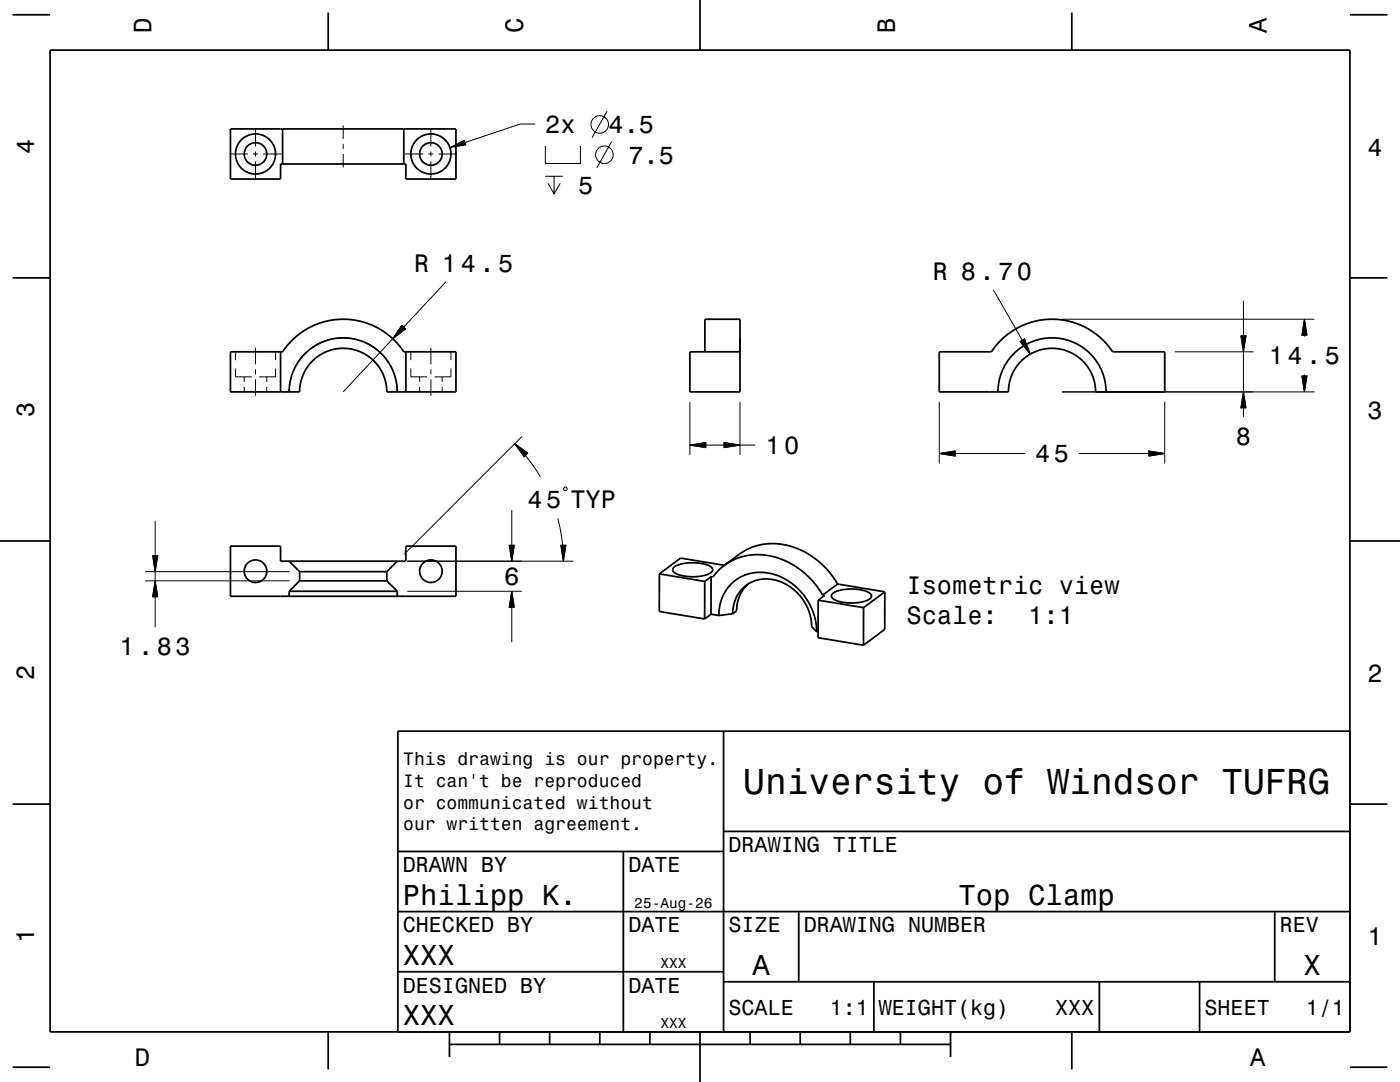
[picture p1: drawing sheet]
<svg xmlns="http://www.w3.org/2000/svg" width="279mm" height="216mm" viewBox="0 0 279 216" stroke-linecap="round" stroke-linejoin="round" font-family="sans-serif">
<g fill="none" stroke="#000" stroke-width=".2">
<path d="M45.8 30.7h3.7M50.5 30.7h1M51 25.5v3.7M51 30.2v1M51 32.2v3.7M52.5 30.7h3.7M68.5 25v2.7M68.5 28.7v1M68.5 30.7v2.7M80.8 30.7h3.7M85.5 30.7h1M86 25.5v3.7"/>
<path d="M86 30.2v1M86 32.2v3.7M87.5 30.7h3.7M106.8 24.7h-3l-11 3.7M108.8 29.1v3.5h7v-3.5M108.8 35.2h3.5M109.4 36.6l1.2 2.1 1.2-2.1M110.6 35.2v3.5M121.1 22.2l-2.9 5.3M122.1 28.3l-3 5.2M89 56.2l-8.4 9.1M198.2 57.8l5.8 10.1"/>
<path d="M47 70.2v1.7M47 73.5v1.7h3.2M48.7 75.2v1M48.7 77.2v1M51 69.4v3.3M51 73.7v1M51 75.7v3.3M53.2 75.2v1M53.2 77.2v1M55 73.5v1.7h-3.3M55 70.2v1.7M58.1 75.4l-.4 2.8"/>
<path d="M60.8 70.6a10.9 10.9 0 0 0-2.2 3.3M65.5 67.8a10.8 10.8 0 0 0-3.6 1.8M66.9 67.5a10.8 10.8 0 0 1 4 .2M72.3 68.1a10.8 10.8 0 0 1 3.4 2.1M76.8 71.3a10.7 10.7 0 0 1 1.9 3.5M78.4 67.6l-9.9 10.6M79.1 76.2l.2 2M80.2 64.9l.7 .7-2.5 2zM82 73.5v1.7h3.2M82 70.2v1.7M83.7 75.2v1M83.7 77.2v1"/>
<path d="M86 69.4v3.3M86 73.7v1M86 75.7v3.3M88.2 75.2v1M88.2 77.2v1M90 73.5v1.7h-3.3M90 70.2v1.7M203.6 68.2l.9-.5 1.1 3zM211.9 78.2h50.4M211.9 63.7h50.4M234.4 70.2h15.8M247.7 67h1l-.5 3.2z"/>
<path d="M248.2 78.2l.5 3.2h-1zM248.2 60v7M248.2 70.2v8M259.8 75h1l-.5 3.2zM260.3 63.7l.5 3.2h-1zM260.3 66.9v.3M260.3 74.7v.3M102.7 88.5l2.6 1.9-.7 .7zM104.1 87.1l-23.4 23.5M104.9 90.9l1.5 2 1.4 2.3M112.7 97.2h.2l.3 .2v.3l-.3 .2h-.2l-.2-.2v-.3zM137.7 88.8l3.2-.5v1z"/>
<path d="M137.7 80.2v10.6M140.9 88.8h3.6M144.5 88.3l3.2 .5-3.2 .5zM147.7 80.2v10.6M147.7 88.8h3M187.4 90.5l3.2-.5v1zM187.4 80.2v12.3M190.6 90.5h13.9M215.4 90.5h13.9M229.3 90l3.1 .5-3.1 .5zM232.4 80.2v12.3M248.2 81.4v1.8"/>
<path d="M29 115.9h28.8M29 114.1h28.8M30.5 110.9h1l-.5 3.2zM31 115.9l.5 3.2h-1zM31 103.9v7M31 114.1v1.8M31 119.1v6.1M81.3 118h22.8M81.3 112h33.1M101.6 108.8h1l-.5 3.2zM102.1 118l.5 3.2h-1zM102.1 101.8v7"/>
<path d="M111.3 103.4l.6 2.7 .4 2.7M111.9 108.8h1l-.5 3.2zM102.1 121.2v6.9"/>
<circle cx="119.7" cy="24.8" r="1.75"/>
<circle cx="120.6" cy="30.9" r="1.75"/>
</g>
<g fill="none" stroke="#000" stroke-width=".35">
<path d="M2.5 2.9h7.5M10 10h259.4v195.9h-259.4zM65.5 2.5v7.5M139.7 0v10M213.9 2.5v7.5M269.4 2.9h7.5M46 25.7h45v10h-10v-3h-25v3h-10zM56.4 25.7v7M80.6 25.7v7M2.5 55.4h7.5M269.4 55.4h7.5M46 70.2h10.4l1.1-1.5 1.2-1.2 1.4-1.1 1.5-1 1.6-.7 1.6-.5 2-.4 1.7-.1 1.8 .1 1.7 .3 1.7 .6 1.6 .7 1.7 1 1.3 1.1 1.4 1.5 .9 1.2h10.4v8h-13.8a8.7 8.7 0 0 0-8.7-8.7 8.7 8.7 0 0 0-8.7 8.7h-13.8z"/>
<path d="M56 70.2v8M57.7 78.2a10.8 10.8 0 0 1 10.8-10.8 10.8 10.8 0 0 1 10.8 10.8M81 70.2v8M140.7 70.2v-6.5h7v14.5h-10v-8h10M187.4 70.2h10.5l1.1-1.5 1.2-1.2 1.4-1.1 1.4-1 1.6-.7 1.7-.5 2-.4 1.7-.1 1.7 .1 1.8 .3 1.6 .6 1.6 .7 1.7 1 1.4 1.1 1.4 1.5 .8 1.2h10.4v8h-13.7a8.7 8.7 0 0 0-8.7-8.7 8.7 8.7 0 0 0-8.8 8.7h-13.8zM199.2 78.2a10.8 10.8 0 0 1 10.8-10.8 10.8 10.8 0 0 1 10.7 10.8M0 107.9h10M46 109h10v3h25v-3h10v10h-45zM57.7 118v1M57.7 118h21.6M57.7 112l2.1 2.1M59.8 115.9h17.4"/>
<path d="M59.8 115.9l-2.1 2.1M59.8 114.1h17.4M59.8 114.1v1.8M77.2 115.9l2.1 2.1M77.2 114.1v1.8M79.3 118v1M79.3 112l-2.1 2.1M131.6 114.5v7.5l9 1.5M131.6 114.5l9 1.5M134.4 113.2a8.2 8.2 0 0 1 6.6-.5 1.17 1.17 0 0 1 1.2 1.2 4.6 4.6 0 0 1-3.7 1.2 5.5 5.5 0 0 1-4.2-1.2l-.1-.3zM140.6 116v7.5M141.9 115.1v7.5"/>
<path d="M141.9 115.1l-1.3 .9M144.6 112.8l-8.8-1.4-4.2 3.1M144.6 112.8l2.5-1.9a12.5 12.5 0 0 1 15.1 .2l1.7 1.3 1.1 1.2 2.2 2.9M144.6 112.8l2.4-1.3 2.7-.7 2.7-.1 2.7 .6 2.4 1 2.7 1.7 2.3 2.3 1.7 2.4M144.6 112.8l-1.2 1-1.1 1.3h-.4M149.3 116.5a7.1 7.1 0 0 0-2.3 5.4l-.8 .6M163.3 119.8l9 1.4M163.3 119.8v7.5l9 1.4M164.2 118.7l.4 .1-1.3 1M166.1 118.5a8.2 8.2 0 0 1 6.6-.6 1.17 1.17 0 0 1 1.2 1.2 4.6 4.6 0 0 1-3.8 1.2 5.5 5.5 0 0 1-4.1-1.1l-.1-.4zM167.2 116.5l-3 2.2M167.2 116.5l9.4 1.6"/>
<path d="M176.6 118.1v7.5l-4.3 3.1M176.6 118.1l-4.3 3.1M269.4 107.9h10M141.9 122.6l1.6 .2M141.9 122.6l-1.3 .9M143.5 122.8a8.3 8.3 0 0 1 11.9-7.9 12.3 12.3 0 0 1 7.6 11.1M146.2 122.5a6.8 6.8 0 0 1 10.1-6.2 9.9 9.9 0 0 1 5.7 8.8l1 .9M146.2 122.5l-2.7 .3M163 126l.3 .1M172.3 121.2v7.5M144.4 145.9v60M269.4 145.9h-190v60"/>
<path d="M2.5 160.5h7.5M79.4 169.9h65M124.4 169.9v36M144.4 165.9h125M269.4 160.5h7.5M79.4 193.9h65M79.4 181.9h190M144.4 195.9h125M159.4 181.9v14M174.4 195.9v10M219.4 195.9v10M239.4 195.9v10"/>
<path d="M254.4 181.9v14M2.5 213h7.5M65.5 205.9v7.5M89.7 208.4h100M89.7 205.9v5M99.7 205.9v2.5M109.7 205.9v2.5M119.7 205.9v2.5M129.7 205.9v2.5M139.7 205.9v10M149.7 205.9v2.5M159.7 205.9v2.5"/>
<path d="M169.7 205.9v2.5M179.7 205.9v2.5M189.7 205.9v5M213.9 205.9v7.5M269.4 213h7.5"/>
<circle cx="51" cy="30.7" r="2.25"/>
<circle cx="51" cy="30.7" r="4"/>
<circle cx="86" cy="30.7" r="2.25"/>
<circle cx="86" cy="30.7" r="4"/>
<circle cx="51" cy="114" r="2.25"/>
<circle cx="86" cy="114" r="2.25"/>
</g>
<g fill="#000" stroke="#000" stroke-width=".2">
<path d="M89.8 29.5l2.8-1.5 .4 .9z" fill-rule="evenodd"/>
<path d="M80.2 64.9l.7 .7-2.5 2z" fill-rule="evenodd"/>
<path d="M203.6 68.2l.9-.5 1.1 3z" fill-rule="evenodd"/>
<path d="M247.7 67h1l-.5 3.2z" fill-rule="evenodd"/>
<path d="M259.8 75h1l-.5 3.2z" fill-rule="evenodd"/>
<path d="M260.3 63.7l.5 3.2h-1z" fill-rule="evenodd"/>
<path d="M102.7 88.5l2.6 1.9-.7 .7z" fill-rule="evenodd"/>
<path d="M137.7 88.8l3.2-.5v1z" fill-rule="evenodd"/>
<path d="M144.5 88.3l3.2 .5-3.2 .5z" fill-rule="evenodd"/>
<path d="M187.4 90.5l3.2-.5v1z" fill-rule="evenodd"/>
<path d="M229.3 90l3.1 .5-3.1 .5z" fill-rule="evenodd"/>
<path d="M248.2 78.2l.5 3.2h-1z" fill-rule="evenodd"/>
<path d="M30.5 110.9h1l-.5 3.2z" fill-rule="evenodd"/>
<path d="M31 115.9l.5 3.2h-1z" fill-rule="evenodd"/>
<path d="M101.6 108.8h1l-.5 3.2z" fill-rule="evenodd"/>
<path d="M111.9 108.8h1l-.5 3.2z" fill-rule="evenodd"/>
<path d="M102.1 118l.5 3.2h-1z" fill-rule="evenodd"/>
</g>
<text font-size="7.2" x="148.3" y="158.5">University of Windsor TUFRG</text>
<g font-size="5.8">
<text x="80.4" y="180.5">Philipp K.</text>
<text x="191.3" y="180.5">Top Clamp</text>
<text x="80.4" y="192.5">XXX</text>
<text x="150.2" y="194.5">A</text>
<text x="260.2" y="194.5">X</text>
<text x="80.4" y="204.5">XXX</text>
</g>
<g font-size="5">
<text x="30.2" y="6.5" transform="rotate(-90 30.2 6.5)">D</text>
<text x="104.4" y="6.5" transform="rotate(-90 104.4 6.5)">C</text>
<text x="178.6" y="6.5" transform="rotate(-90 178.6 6.5)">B</text>
<text x="252.8" y="6.5" transform="rotate(-90 252.8 6.5)">A</text>
<text x="108.8" y="26.6">2x</text>
<text x="121.4" y="26.6">4.5</text>
<text x="6.8" y="30.7" transform="rotate(-90 6.8 30.7)">4</text>
<text x="125.4" y="32.6">7.5</text>
<text x="272.9" y="31">4</text>
<text x="115.4" y="38.7">5</text>
<text x="82.6" y="54.2">R 14.5</text>
<text x="186.2" y="55.8">R 8.70</text>
<text x="253.2" y="72.7">14.5</text>
<text x="6.8" y="83.2" transform="rotate(-90 6.8 83.2)">3</text>
<text x="272.9" y="83.5">3</text>
<text x="246.6" y="88.7">8</text>
<text x="152.8" y="90.6">10</text>
<text x="206.6" y="92.2">45</text>
<text x="105.2" y="101.4">45 TYP</text>
<text x="100.6" y="116.7">6</text>
<text x="180.9" y="118.4">Isometric view</text>
<text x="180.9" y="124.5">Scale:</text>
<text x="205.2" y="124.5">1:1</text>
<text x="23.8" y="130.7">1.83</text>
<text x="6.8" y="135.7" transform="rotate(-90 6.8 135.7)">2</text>
<text x="272.9" y="136">2</text>
<text x="6.8" y="188.2" transform="rotate(-90 6.8 188.2)">1</text>
<text x="272.9" y="188.5">1</text>
<text x="26.9" y="212.7">D</text>
<text x="249.5" y="212.7">A</text>
</g>
<g font-size="4.3">
<text x="145.4" y="170.1">DRAWING TITLE</text>
<text x="80.4" y="174.1">DRAWN BY</text>
<text x="125.4" y="174.1">DATE</text>
<text x="80.4" y="186.1">CHECKED BY</text>
<text x="125.4" y="186.1">DATE</text>
<text x="145.4" y="186.1">SIZE</text>
<text x="160.4" y="186.1">DRAWING NUMBER</text>
<text x="255.4" y="186.1">REV</text>
<text x="80.4" y="198.1">DESIGNED BY</text>
<text x="125.4" y="198.1">DATE</text>
<text x="145.4" y="202.5">SCALE</text>
<text x="165.6" y="202.5">1:1</text>
<text x="175.4" y="202.5">WEIGHT(kg)</text>
<text x="210.6" y="202.5">XXX</text>
<text x="240.4" y="202.5">SHEET</text>
<text x="260.6" y="202.5">1/1</text>
</g>
<g font-size="3.6">
<text x="80.5" y="152.7">This drawing is our property.</text>
<text x="80.5" y="157">It can't be reproduced</text>
<text x="80.5" y="161.4">or communicated without</text>
<text x="80.5" y="165.7">our written agreement.</text>
</g>
<g font-size="2.9">
<text x="126.6" y="181.2">25-Aug-26</text>
<text x="131.8" y="193.2">XXX</text>
<text x="131.8" y="205.2">XXX</text>
</g>
</svg>
